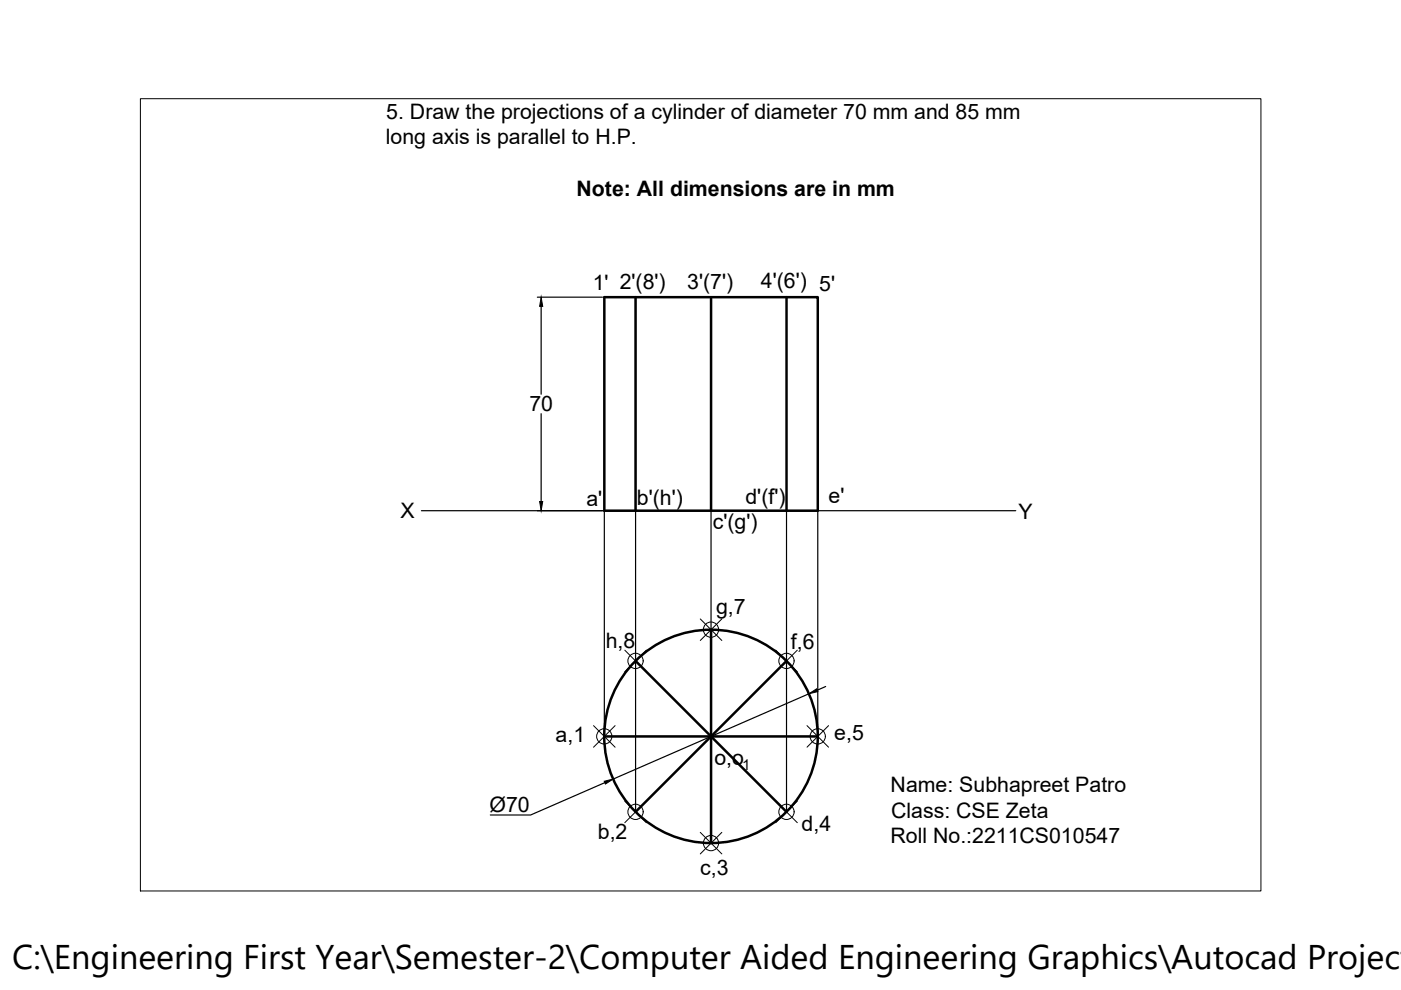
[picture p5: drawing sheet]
<svg xmlns="http://www.w3.org/2000/svg" width="297mm" height="210mm" viewBox="0 0 297 210" stroke-linecap="round" stroke-linejoin="round" font-family="sans-serif">
<!-- layer: 0 -->
<path d="M113.9 63h13.8M114.7 65v18.6M114.7 87.7v18.6M89.4 108.3h126M128.1 108.3v47.8M134.8 108.3v63.8M150.8 108.3v25.2M166.8 108.3v63.8M173.4 108.3v47.8M171.5 147.1l-41.5 18.1M175.1 145.6l-1.8 .7M128.2 165.9l-15.7 6.9h-8.5" fill="none" stroke="#000" stroke-width=".25"/>
<g fill="none" stroke="#000" stroke-width=".53">
<path d="M128.1 63h45.3v45.3h-45.3zM134.8 63v45.3M150.8 63v45.3M166.8 63v45.3M150.8 133.5v45.3M128.1 156.1h45.3M134.8 140.1l32 32M166.8 140.1l-32 32"/>
<circle cx="150.8" cy="156.1" r="22.6"/>
</g>
<g fill="none" stroke="#000" stroke-width=".21">
<path d="M29.8 20.9h237.5v168h-237.5zM132.5 137.9l4.5 4.5M137 137.9l-4.5 4.5M148.5 131.2l4.5 4.6M153 131.2l-4.5 4.6M164.5 137.9l4.5 4.5M169 137.9l-4.5 4.5M125.8 153.9l4.6 4.5M130.4 153.9l-4.6 4.5M171.1 153.9l4.6 4.5M175.7 153.9l-4.6 4.5M132.5 169.9l4.5 4.5"/>
<path d="M137 169.9l-4.5 4.5M148.5 176.5l4.5 4.6M153 176.5l-4.5 4.6M164.5 169.9l4.5 4.5M169 169.9l-4.5 4.5"/>
<circle cx="150.7" cy="133.5" r="1.62"/>
<circle cx="128.1" cy="156.1" r="1.62"/>
<circle cx="134.7" cy="140.1" r="1.62"/>
<circle cx="166.7" cy="140.1" r="1.62"/>
<circle cx="173.4" cy="156.1" r="1.62"/>
<circle cx="134.7" cy="172.1" r="1.62"/>
<circle cx="150.7" cy="178.8" r="1.62"/>
<circle cx="166.7" cy="172.1" r="1.62"/>
</g>
<path d="M114.7 63l.4 2h-.7zM114.4 106.3h.7l-.4 2zM171.5 147.1l1.7-1.1 .2 .6zM128.1 165.6l1.9-.4-1.6 1z" fill="#000" stroke="#000" stroke-width=".21"/>
<text font-size="7.3" x="2.6" y="205.5">C:\Engineering First Year\Semester-2\Computer Aided Engineering Graphics\Autocad Project</text>
<g font-size="4.5">
<text x="81.9" y="25.2">5. Draw the projections of a cylinder of diameter 70 mm and 85 mm</text>
<text x="81.8" y="30.6">long axis is parallel to H.P.</text>
<text x="122.2" y="41.5">Note: All dimensions are in mm</text>
<text x="125.7" y="61.6">1' 2'(8')</text>
<text x="145.7" y="61.3">3'(7')</text>
<text x="161.3" y="61.1">4'(6') 5'</text>
<text x="112.2" y="87.2">70</text>
<text x="124.3" y="107.2">a'</text>
<text x="135" y="107.1">b'(h')</text>
<text x="158.1" y="106.8">d'(f')</text>
<text x="175.7" y="106.6">e'</text>
<text x="84.9" y="109.9">X</text>
<text x="151.1" y="112.3">c'(g')</text>
<text x="216" y="110">Y</text>
<text x="151.8" y="130.1">g,7</text>
<text x="128.4" y="137.3">h,8</text>
<text x="167.7" y="137.5">f,6</text>
<text x="117.8" y="157.2">a,1</text>
<text x="176.9" y="157">e,5</text>
<text x="151.5" y="162.2">o,o</text>
<text x="188.8" y="167.9">Name: Subhapreet Patro</text>
<text x="103.8" y="172.3">Ø70</text>
<text x="188.9" y="173.4">Class: CSE Zeta</text>
<text x="126.8" y="177.9">b,2</text>
<text x="170" y="176.3">d,4</text>
<text x="188.8" y="178.8">Roll No.:2211CS010547</text>
<text x="148.4" y="185.6">c,3</text>
</g>
<text font-size="3.2" x="157.4" y="163.2">1</text>
</svg>
